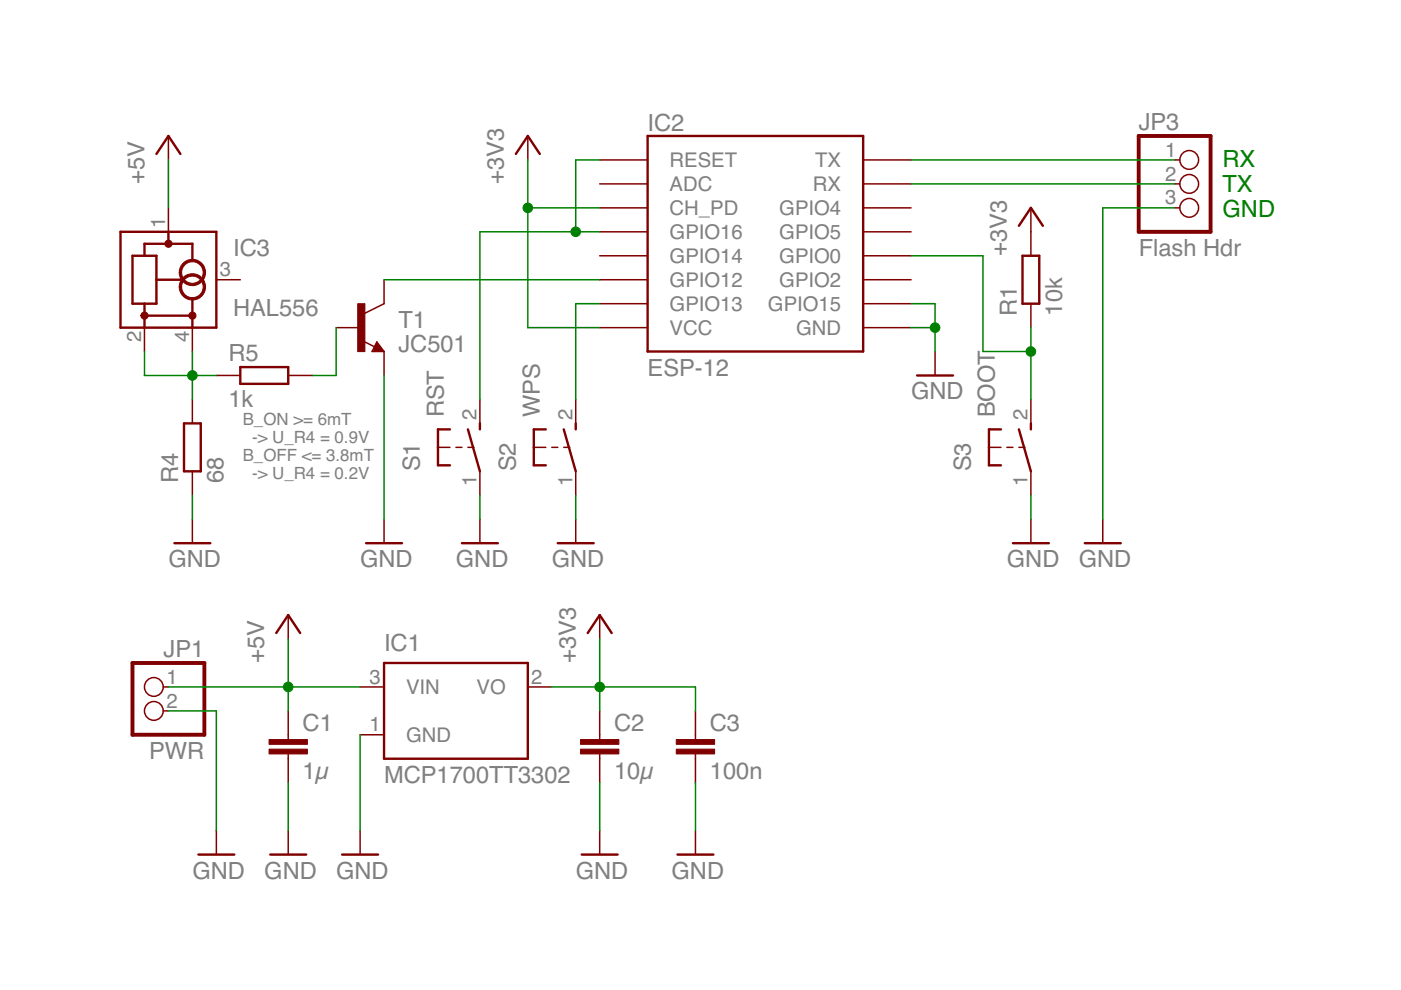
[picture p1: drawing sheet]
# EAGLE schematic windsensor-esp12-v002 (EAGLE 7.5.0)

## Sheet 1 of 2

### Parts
C1  1µ  C-EUC0805  [C0805]
C2  10µ  C-EUC0805  [C0805]
C3  100n  C-EUC0805  [C0805]
IC1  MCP1700TT3302  MCP1700TT  [SOT23]
IC2  ESP-12  [ESP-12]
IC3  HAL556  [SOT89]
JP1  PWR  PINHD-1X2  [1X02]
JP3  Flash Hdr  PINHD-1X3  [1X03]
R1  10k  R-EU_R0805HS  [R0805HS]
R4  68  R-EU_R0805HS  [R0805HS]
R5  1k  R-EU_R0805HS2  [R0805HS2]
S1  RST  TS1  [TS1]
S2  WPS  TS1  [TS1]
S3  BOOT  TS1  [TS1]
T1  JC501  [TO92-ECB]

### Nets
+3V3: C2.1 C3.1 IC1.2(VO) IC2.CH_PD IC2.VCC R1.2
+5V: C1.1 IC1.3(VIN) IC3.1 JP1.1
GND: C1.2 C2.2 C3.2 IC1.1(GND) IC2.GND IC2.GPIO15 JP1.2 JP3.3 R4.1 S1.1 S2.1 S3.1 T1.E
N$1: R5.2 T1.B
N$2: IC2.TX JP3.1
N$3: IC2.RX JP3.2
N$4: IC2.GPIO16 IC2.RESET S1.2
N$6: IC2.GPIO0 R1.1 S3.2
N$8: IC2.GPIO13 S2.2
N$9: IC2.GPIO12 T1.C
N$10: IC3.2 IC3.4 R4.2 R5.1
Unconnected: IC2.ADC IC2.GPIO2 IC2.GPIO4 IC2.GPIO5 IC2.GPIO14 IC3.3

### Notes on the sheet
- RX
  TX
  GND
- B_ON >= 6mT
    -> U_R4 = 0.9V
  B_OFF <= 3.8mT
    -> U_R4 = 0.2V

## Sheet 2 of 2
